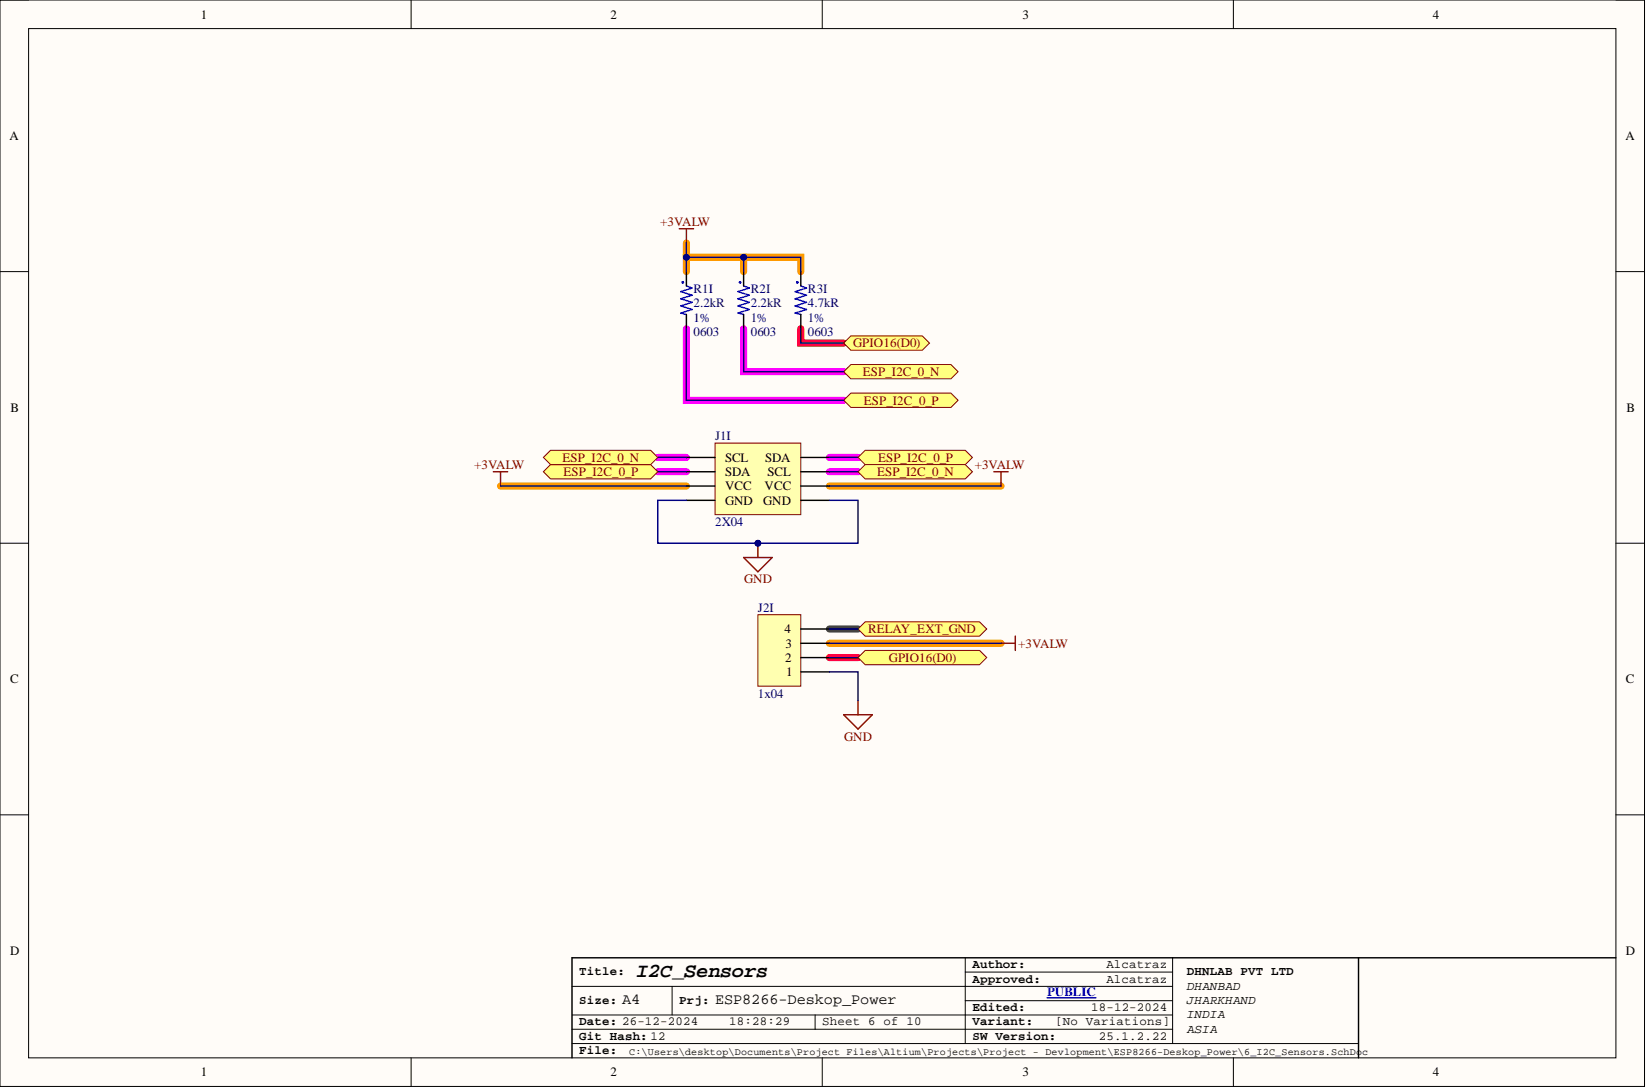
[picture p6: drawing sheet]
<svg xmlns="http://www.w3.org/2000/svg" width="292mm" height="193mm" viewBox="0 0 292 193" stroke-linecap="round" stroke-linejoin="round" font-family="sans-serif">
<path d="M0 0h291.8v192.7h-291.8z" fill-rule="evenodd" fill="#fffcf8"/>
<path d="M0 0h291.8v192.7h-291.8z" fill="none" stroke="#000" stroke-width=".18"/>
<path d="M5.1 5.1h281.7v182.5h-281.7z" fill-rule="evenodd" fill="#fffcf8"/>
<g fill="none" stroke="#000" stroke-width=".18">
<path d="M0 0h5.1M5.1 5.1h281.7v182.5h-281.7zM73 0v5.1M145.9 0v5.1M218.9 0v5.1M286.8 0h5v5.1M0 48.2h5.1M286.8 48.2h5M0 96.3h5.1M286.8 96.3h5M0 144.5h5.1M286.8 144.5h5"/>
<path d="M101.5 174.9h106.6M119.3 174.9v5.1M171.3 172.4h36.8M171.3 177.5h36.8M171.3 169.9v15.2M208.1 169.9v15.2M73 187.6v5.1M101.5 182.6h106.6M101.5 180h106.6M101.5 185.1h139.6M144.6 180v2.6M145.9 187.6v5.1"/>
<path d="M218.9 187.6v5.1M291.8 187.6v5.1"/>
</g>
<path d="M121.8 48.2v-2.6h10.2v2.6M121.8 43.1v2.5M132 45.6h10.1v2.6M88.8 86.2h33M147.2 86.2h30.4M147.2 114.1h30.4" fill="none" stroke="#f90" stroke-width="1.3"/>
<path d="M121.8 58.3v12.7h27.9M132 58.3v7.6h17.7M116.7 83.7h5.1M116.7 81.1h5.1M147.2 83.7h5.1M147.2 81.1h5.1" fill="none" stroke="#f0f" stroke-width="1.3"/>
<path d="M147.2 111.6h5.1" fill="none" stroke="#434343" stroke-width="1.3"/>
<path d="M142.1 58.3v2.6h7.6M147.2 116.6h5.1" fill="none" stroke="#f00" stroke-width="1.3"/>
<path d="M241.1 169.9v17.7M286.8 169.9h-185.3v17.7" fill="none" stroke="#000" stroke-width=".25"/>
<path d="M185.8 177h8.7" fill="none" stroke="#00f" stroke-width=".25"/>
<path d="M126.9 78.6h15.2v12.7h-15.2z" fill-rule="evenodd" fill="#ffffb0"/>
<path d="M126.9 78.6h15.2v12.7h-15.2z" fill="none" stroke="#800000" stroke-width=".18"/>
<path d="M121.8 86.2h5.1M121.8 88.7h5.1M121.8 83.7h5.1M121.8 81.1h5.1M142.1 86.2h5.1M142.1 88.7h5.1M142.1 83.7h5.1M142.1 81.1h5.1" fill="none" stroke="#000" stroke-width=".25"/>
<path d="M132 98.9h5l-2.5 2.5zM134.5 96.3v2.6" fill="none" stroke="#800000" stroke-width=".25"/>
<circle cx="134.5" cy="96.3" r=".51" fill="#000080"/>
<circle cx="134.5" cy="96.3" r=".51" fill="none" stroke="#000080" stroke-width=".18"/>
<path d="M120.5 40.6h2.6M121.8 40.6v2.5M176.4 83.7h2.5M177.6 83.7v2.5" fill="none" stroke="#800000" stroke-width=".25"/>
<g fill="none" stroke="#00f" stroke-width=".25">
<path d="M121.8 50.7l1 .4-2 .6 2 .7-2 .6 2 .6-2 .7 2 .6-2 .6 1 .3M132 50.7l1 .4-2.1 .6 2.1 .7-2.1 .6 2.1 .6-2.1 .7 2.1 .6-2.1 .6 1.1 .3"/>
<circle cx="121.2" cy="50.1" r=".1"/>
<circle cx="131.3" cy="50.1" r=".1"/>
</g>
<path d="M121.8 48.2v2.5M121.8 55.8v2.5M132 48.2v2.5M132 55.8v2.5" fill="none" stroke="#000" stroke-width=".25"/>
<path d="M149.7 71l1.3-1.3h17.8l1.2 1.3-1.2 1.3h-17.8z" fill-rule="evenodd" fill="#ffff80"/>
<path d="M149.7 71l1.3-1.3h17.8l1.2 1.3-1.2 1.3h-17.8z" fill="none" stroke="#800000" stroke-width=".18"/>
<path d="M149.7 65.9l1.3-1.2h17.8l1.2 1.2-1.2 1.3h-17.8z" fill-rule="evenodd" fill="#ffff80"/>
<path d="M149.7 65.9l1.3-1.2h17.8l1.2 1.2-1.2 1.3h-17.8z" fill="none" stroke="#800000" stroke-width=".18"/>
<path d="M87.6 83.7h2.5M88.8 83.7v2.5" fill="none" stroke="#800000" stroke-width=".25"/>
<path d="M134.5 109h7.6v12.7h-7.6z" fill-rule="evenodd" fill="#ffffb0"/>
<path d="M134.5 109h7.6v12.7h-7.6z" fill="none" stroke="#800000" stroke-width=".18"/>
<path d="M142.1 119.2h5.1M142.1 116.6h5.1M142.1 114.1h5.1M142.1 111.6h5.1" fill="none" stroke="#000" stroke-width=".25"/>
<path d="M177.6 114.1h2.6M180.2 112.8v2.6M149.7 126.8h5.1l-2.5 2.5zM152.3 124.2v2.6" fill="none" stroke="#800000" stroke-width=".25"/>
<path d="M152.3 111.6l1.2-1.3h20.3l1.3 1.3-1.3 1.2h-20.3z" fill-rule="evenodd" fill="#ffff80"/>
<path d="M152.3 111.6l1.2-1.3h20.3l1.3 1.3-1.3 1.2h-20.3z" fill="none" stroke="#800000" stroke-width=".18"/>
<path d="M121.8 88.7h-5.1v7.6h35.6v-7.6h-5.1" fill="none" stroke="#000080" stroke-width=".25"/>
<circle cx="134.5" cy="96.3" r=".51" fill="#000080"/>
<circle cx="134.5" cy="96.3" r=".51" fill="none" stroke="#000080" stroke-width=".18"/>
<path d="M121.8 58.3v12.7h27.9M121.8 48.2v-2.6h10.2v2.6M132 58.3v7.6h17.7M88.8 86.2h33M116.7 83.7h5.1M116.7 81.1h5.1M147.2 86.2h30.4" fill="none" stroke="#000080" stroke-width=".25"/>
<circle cx="121.8" cy="45.6" r=".51" fill="#000080"/>
<circle cx="121.8" cy="45.6" r=".51" fill="none" stroke="#000080" stroke-width=".18"/>
<circle cx="132" cy="45.6" r=".51" fill="#000080"/>
<circle cx="132" cy="45.6" r=".51" fill="none" stroke="#000080" stroke-width=".18"/>
<path d="M121.8 43.1v2.5" fill="none" stroke="#000080" stroke-width=".25"/>
<circle cx="121.8" cy="45.6" r=".51" fill="#000080"/>
<circle cx="121.8" cy="45.6" r=".51" fill="none" stroke="#000080" stroke-width=".18"/>
<path d="M142.1 58.3v2.6h7.6M147.2 81.1h5.1M147.2 83.7h5.1M147.2 119.2h5.1v5M147.2 111.6h5.1M147.2 114.1h30.4" fill="none" stroke="#000080" stroke-width=".25"/>
<g fill="none" stroke="#00f" stroke-width=".25">
<path d="M142.1 50.7l1 .4-2 .6 2 .7-2 .6 2 .6-2 .7 2 .6-2 .6 1 .3"/>
<circle cx="141.5" cy="50.1" r=".1"/>
</g>
<path d="M142.1 48.2v2.5M142.1 55.8v2.5" fill="none" stroke="#000" stroke-width=".25"/>
<path d="M149.7 60.9l1.3-1.3h12.7l1.3 1.3-1.3 1.2h-12.7z" fill-rule="evenodd" fill="#ffff80"/>
<path d="M149.7 60.9l1.3-1.3h12.7l1.3 1.3-1.3 1.2h-12.7z" fill="none" stroke="#800000" stroke-width=".18"/>
<path d="M132 45.6h10.1v2.6" fill="none" stroke="#000080" stroke-width=".25"/>
<circle cx="132" cy="45.6" r=".51" fill="#000080"/>
<circle cx="132" cy="45.6" r=".51" fill="none" stroke="#000080" stroke-width=".18"/>
<path d="M147.2 116.6h5.1" fill="none" stroke="#000080" stroke-width=".25"/>
<path d="M152.3 116.6l1.2-1.2h20.3l1.3 1.2-1.3 1.3h-20.3z" fill-rule="evenodd" fill="#ffff80"/>
<path d="M152.3 116.6l1.2-1.2h20.3l1.3 1.2-1.3 1.3h-20.3z" fill="none" stroke="#800000" stroke-width=".18"/>
<path d="M96.4 83.7l1.3-1.3h17.8l1.2 1.3-1.2 1.2h-17.8z" fill-rule="evenodd" fill="#ffff80"/>
<path d="M96.4 83.7l1.3-1.3h17.8l1.2 1.3-1.2 1.2h-17.8z" fill="none" stroke="#800000" stroke-width=".18"/>
<path d="M96.4 81.1l1.3-1.2h17.8l1.2 1.2-1.2 1.3h-17.8z" fill-rule="evenodd" fill="#ffff80"/>
<path d="M96.4 81.1l1.3-1.2h17.8l1.2 1.2-1.2 1.3h-17.8z" fill="none" stroke="#800000" stroke-width=".18"/>
<path d="M152.3 81.1l1.2-1.2h17.8l1.3 1.2-1.3 1.3h-17.8z" fill-rule="evenodd" fill="#ffff80"/>
<path d="M152.3 81.1l1.2-1.2h17.8l1.3 1.2-1.3 1.3h-17.8z" fill="none" stroke="#800000" stroke-width=".18"/>
<path d="M152.3 83.7l1.2-1.3h17.8l1.3 1.3-1.3 1.2h-17.8z" fill-rule="evenodd" fill="#ffff80"/>
<path d="M152.3 83.7l1.2-1.3h17.8l1.3 1.3-1.3 1.2h-17.8z" fill="none" stroke="#800000" stroke-width=".18"/>
<text font-size="3.5" x="112.9" y="173.3">I2C_Sensors</text>
<g font-size="2.7">
<text x="110.4" y="178.2">A4</text>
<text x="126.9" y="178.2">ESP8266-Deskop_Power</text>
</g>
<g font-size="2.3">
<text x="35.6" y="3.3">1</text>
<text x="108.4" y="3.3">2</text>
<text x="181.4" y="3.3">3</text>
<text x="254.3" y="3.3">4</text>
<text x="1.7" y="24.8">A</text>
<text x="288.5" y="24.8">A</text>
<text x="1.9" y="73">B</text>
<text x="288.6" y="73">B</text>
<text x="128.7" y="81.9">SCL</text>
<text x="135.8" y="81.9">SDA</text>
<text x="128.7" y="87">VCC</text>
<text x="128.7" y="89.5">GND</text>
<text x="128.7" y="84.4">SDA</text>
<text x="135.4" y="89.5">GND</text>
<text x="135.7" y="87">VCC</text>
<text x="136.2" y="84.4">SCL</text>
<text x="139.2" y="112.3">4</text>
<text x="139.3" y="117.4">2</text>
<text x="139.4" y="114.9">3</text>
<text x="139.5" y="119.9">1</text>
<text x="1.8" y="121.2">C</text>
<text x="288.5" y="121.2">C</text>
<text x="1.8" y="169.4">D</text>
<text x="288.5" y="169.4">D</text>
<text x="35.6" y="190.9">1</text>
<text x="108.4" y="190.9">2</text>
<text x="181.4" y="190.9">3</text>
<text x="254.3" y="190.9">4</text>
</g>
<g font-size="2.3" fill="#800000">
<text x="117.2" y="40.1">+3VALW</text>
<text x="151.4" y="61.6">GPIO16(D0)</text>
<text x="153.1" y="66.7">ESP_I2C_0_N</text>
<text x="153.3" y="71.8">ESP_I2C_0_P</text>
<text x="84.2" y="83.2">+3VALW</text>
<text x="99.8" y="81.9">ESP_I2C_0_N</text>
<text x="155.8" y="81.9">ESP_I2C_0_P</text>
<text x="173" y="83.2">+3VALW</text>
<text x="100" y="84.4">ESP_I2C_0_P</text>
<text x="155.6" y="84.4">ESP_I2C_0_N</text>
<text x="132" y="103.4">GND</text>
<text x="154" y="112.3">RELAY_EXT_GND</text>
<text x="157.8" y="117.4">GPIO16(D0)</text>
<text x="180.7" y="114.9">+3VALW</text>
<text x="149.8" y="131.3">GND</text>
</g>
<g font-size="2.3" fill="#000080">
<text x="123.1" y="52">R1I</text>
<text x="133.2" y="52">R2I</text>
<text x="143.4" y="52">R3I</text>
<text x="123.1" y="57">1%</text>
<text x="123.1" y="54.5">2.2kR</text>
<text x="123.1" y="59.6">0603</text>
<text x="133.2" y="57">1%</text>
<text x="133.2" y="54.5">2.2kR</text>
<text x="133.2" y="59.6">0603</text>
<text x="143.4" y="57">1%</text>
<text x="143.4" y="54.5">4.7kR</text>
<text x="143.4" y="59.6">0603</text>
<text x="126.9" y="78.1">J1I</text>
<text x="126.9" y="93.3">2X04</text>
<text x="134.5" y="108.5">J2I</text>
<text x="134.5" y="123.7">1x04</text>
</g>
<text font-size="2.3" fill="#00f" x="185.8" y="176.7">PUBLIC</text>
<g font-size="2.2">
<text x="102.8" y="173">Title:</text>
<text x="172.6" y="171.7">Author:</text>
<text x="196.3" y="171.7">Alcatraz</text>
<text x="210.6" y="173">DHNLAB PVT LTD</text>
<text x="102.8" y="178.1">Size:</text>
<text x="120.5" y="178.1">Prj:</text>
<text x="172.6" y="174.3">Approved:</text>
<text x="172.6" y="179.3">Edited:</text>
<text x="193.6" y="179.3">18-12-2024</text>
<text x="196.3" y="174.3">Alcatraz</text>
<text x="210.6" y="175.5">DHANBAD</text>
<text x="210.6" y="178.1">JHARKHAND</text>
<text x="102.8" y="181.9">Date: 26-12-2024</text>
<text x="102.8" y="184.4">Git Hash: 12</text>
<text x="129.4" y="181.9">18:28:29</text>
<text x="145.9" y="181.9">Sheet 6 of 10</text>
<text x="172.6" y="184.4">SW Version:</text>
<text x="172.6" y="181.9">Variant:</text>
<text x="187.3" y="181.9">[No Variations]</text>
<text x="195" y="184.4">25.1.2.22</text>
<text x="210.6" y="180.6">INDIA</text>
<text x="210.6" y="183.1">ASIA</text>
<text x="102.8" y="186.9">File:</text>
</g>
<text font-size="1.8" x="111.7" y="187.1">C:\Users\desktop\Documents\Project Files\Altium\Projects\Project - Devlopment\ESP8266-Deskop_Power\6_I2C_Sensors.SchDoc</text>
</svg>
